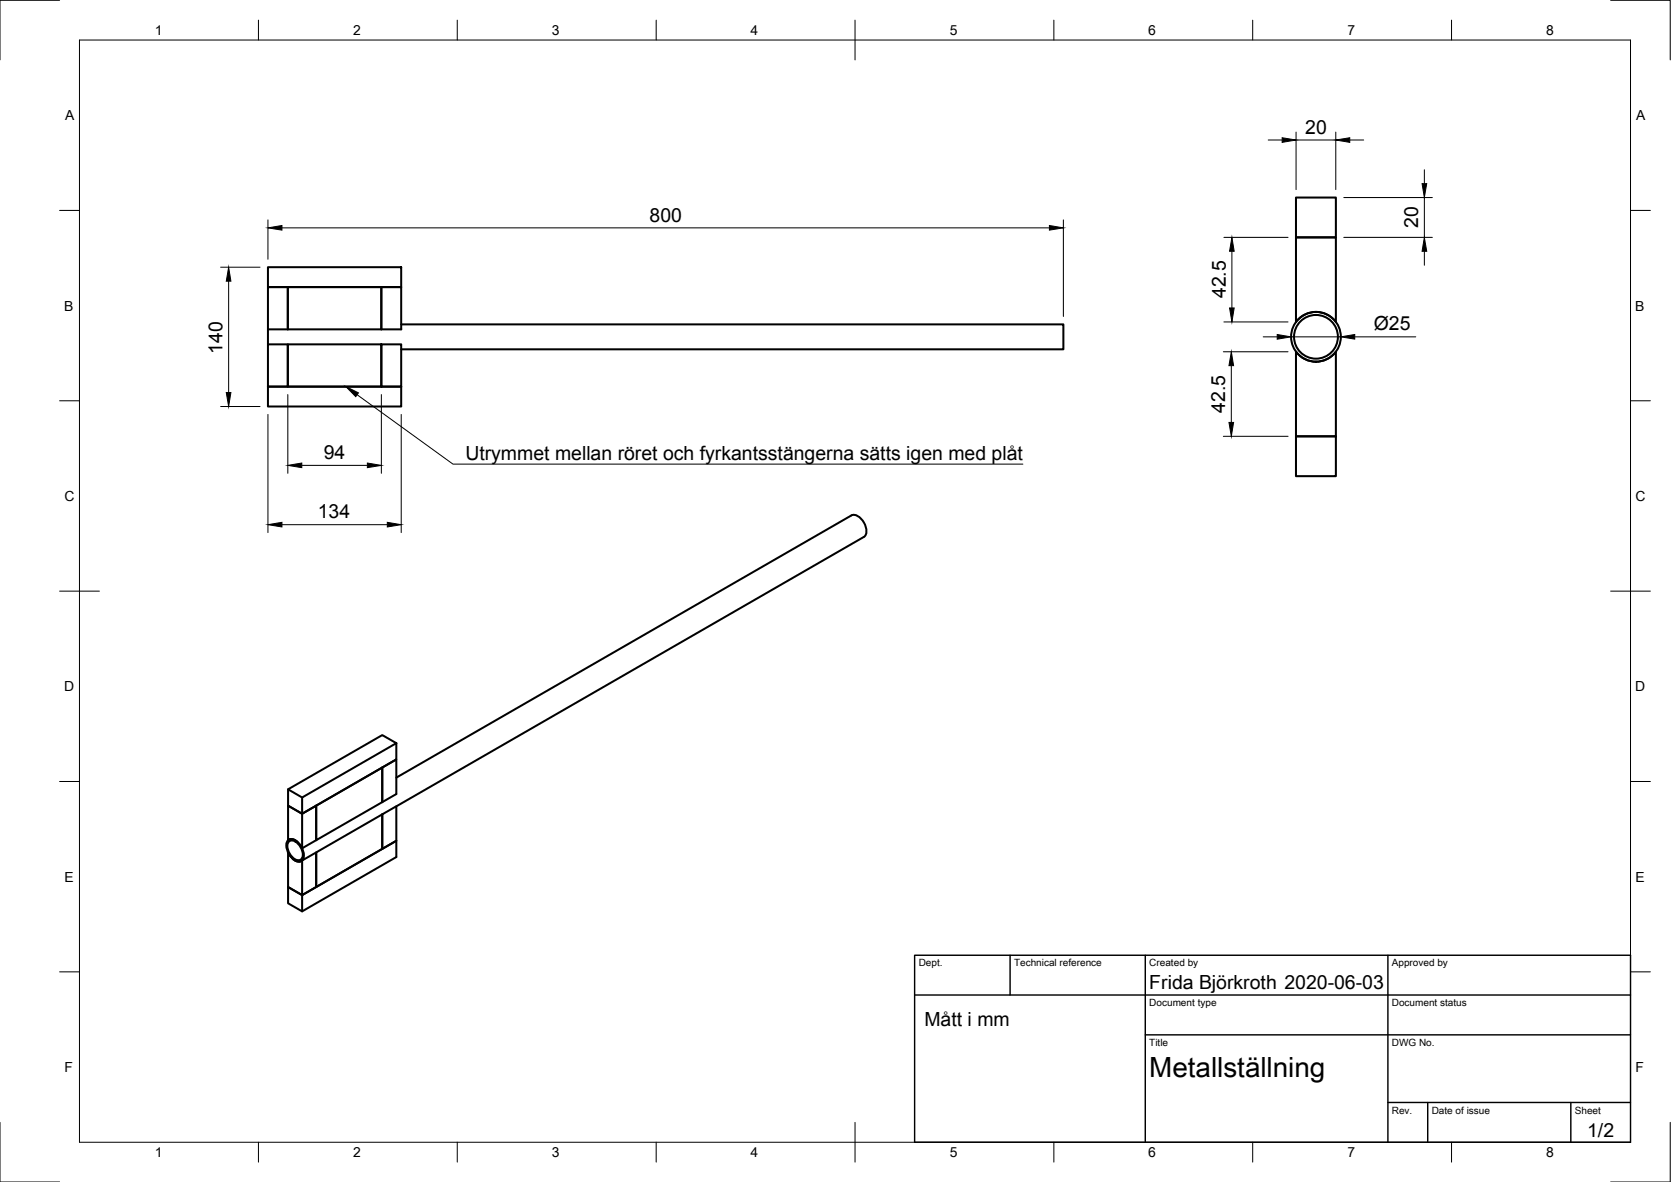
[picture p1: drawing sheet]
<svg xmlns="http://www.w3.org/2000/svg" width="420mm" height="297mm" viewBox="0 0 420 297" stroke-linecap="round" stroke-linejoin="round" font-family="sans-serif">
<!-- layer: Visible -->
<g fill="none" stroke="#000" stroke-width=".51">
<path d="M325.9 49.6h10v10.1h-10zM325.9 59.7h10v21.2a6.3 6.3 0 0 0-10 0zM67.4 67.1h33.5v5h-33.5zM72.4 72.1h23.5v10.7h-23.5zM95.9 72.1h5v10.7h-5zM67.4 86.5h5v10.7h-5zM67.4 82.8h5v-10.7h-5v14.4M67.4 97.2h33.5v5h-33.5zM72.4 86.5h23.5v10.7h-23.5zM95.9 86.5h5v10.7h-5zM100.9 81.5h166.5v6.3h-166.5M325.9 88.4a6.3 6.3 0 0 0 10 0v21.3h-10z"/>
<path d="M325.9 109.7h10v10h-10zM214.1 129.5l-114.4 65.9M214.1 129.5a2.39 2.39 0 0 1 2.7 1.2l.4 .6a2.88 2.88 0 0 1 0 3.6M217.2 134.9l-117.5 67.7M72.4 198.4l3.6 2M96.1 192.9l3.6-2.1v8.7l-3.6 2.1zM99.7 186.8l-3.6-2.1-23.7 13.7v4.1l3.6 2v8.7M72.3 211.3a1.88 1.88 0 0 1 2.9 .7l.7 1.1a2.64 2.64 0 0 1-.1 3.3 2.63 2.63 0 0 1-3-1.5l-.3-.6a3.3 3.3 0 0 1-.2-3zM72.4 202.5l3.6 2 3.5-2v8.6l-3.5 2.1a3.1 3.1 0 0 0-3.3-2.2l-.3 .1zM72.5 211.6a1.66 1.66 0 0 1 2.6 .6l.6 1a2.32 2.32 0 0 1-.1 2.9 2.51 2.51 0 0 1-2.9-1.9 2.91 2.91 0 0 1-.2-2.6zM76 216.2a2.05 2.05 0 0 1-2.8-.8l-.8-1.2v8.7l3.6 2v-8.7l3.5-2v8.7l-3.5 2v4.1M76 200.4l23.7-13.6v4l-23.7 13.7z"/>
<path d="M79.5 202.5l16.6-9.6v8.7l-16.6 9.5zM79.5 214.2l16.6-9.6v8.7l-16.6 9.6zM96.1 204.6l3.6-2v8.7l-3.6 2zM72.4 222.9l3.6 2 23.7-13.6v4.1l-23.7 13.6-3.6-2z"/>
<circle cx="330.9" cy="84.7" r="5.5"/>
<circle cx="330.9" cy="84.6" r="6.3"/>
</g>
<!-- layer: Border -->
<g fill="none" stroke="#000" stroke-width=".25">
<path d="M15 .1h-15v15M20 10.1h390v276.9h-390zM65 5.1v5M115 5.1v5M165 5.1v5M215 5.1v10M265 5.1v5M315 5.1v5M365 5.1v5M405 .1h15v15M15 52.9h5M410 52.9h5"/>
<path d="M15 100.7h5M410 100.7h5M15 148.6h10M405 148.6h10M15 196.4h5M410 196.4h5M15 244.2h5M410 244.2h5M0 282.1v14.9h15M65 287v5M115 287v5M165 287v5"/>
<path d="M215 282.1v9.9M265 287v5M315 287v5M365 287v5M420 282.1v14.9h-15"/>
</g>
<!-- layer: TitleBlock -->
<path d="M230 240.1h180v46.9h-180zM230 250h180M254 240.1v9.9M288 240.1v46.9M349 240.1v46.9M288 260.1h122M349 277.1h61M359 277.1v9.9M395 277.1v9.9" fill="none" stroke="#000" stroke-width=".36"/>
<!-- layer: Dimensions -->
<g fill="none" stroke="#000" stroke-width=".25">
<path d="M318.9 35.2h3.5M325.9 33.2v14.5M325.9 35.2h10M335.9 33.2v14.5M339.4 35.2h3.5M67.4 55.3v9.9M70.9 57.3h193M267.4 55.3v24.2M307.7 59.7h16.2M337.9 49.6h22.3M337.9 59.7h22.3M358.1 42.7v3.5"/>
<path d="M358.1 49.6v10.1M55.5 67.1h9.9M57.5 70.7v27.9M309.8 63.1v14.3M358.1 63.1v3.6M72.4 99.2v19.7M95.9 99.2v19.7M307.6 88.4h16.3M307.7 80.9h16.2M309.6 91.9v14.3M317.6 84.7h3.5M324.6 84.7h12.5"/>
<path d="M340.6 84.7h15.4M55.5 102.2h9.9M67.4 104.1v29.7M75.9 117h16.5M100.9 104.1v29.7M307.6 109.7h16.3M70.9 131.9h26.5"/>
</g>
<g fill="#000" stroke="#000" stroke-width=".25">
<path d="M322.4 34.6l3.5 .6-3.5 .6zM335.9 35.2l3.5-.6v1.2zM67.4 57.3l3.5-.6v1.1zM263.9 56.7l3.5 .6-3.5 .5zM357.6 46.2h1.1l-.6 3.4zM57.5 67.1l.6 3.6h-1.2zM309.8 59.7l.5 3.4h-1.1zM309.2 77.4h1.1l-.5 3.5zM358.1 59.7l.6 3.4h-1.1zM56.9 98.6h1.2l-.6 3.6zM309.6 88.4l.6 3.5h-1.2zM321.1 84.1l3.5 .6-3.5 .5z"/>
<path d="M337.1 84.7l3.5-.6v1.1zM72.4 117l3.5-.6v1.1zM92.4 116.4l3.5 .6-3.5 .5zM309 106.2h1.2l-.6 3.5zM67.4 131.9l3.5-.6v1.1zM97.4 131.3l3.5 .6-3.5 .5z"/>
</g>
<!-- layer: Annotations -->
<path d="M87 97.1l3.1 1.6-.6 1z" fill="#000" stroke="#000" stroke-width=".25"/>
<path d="M89.8 99.2l24.1 17.4h143.3" fill="none" stroke="#000" stroke-width=".25"/>
<text font-size="7" x="289" y="270.6">Metallställning</text>
<g font-size="4.9">
<text x="328.2" y="33.6">20</text>
<text x="163.3" y="55.7">800</text>
<text x="356.6" y="57.3" transform="rotate(-90 356.6 57.3)">20</text>
<text x="308.2" y="75" transform="rotate(-90 308.2 75)">42.5</text>
<text x="345.4" y="83">Ø25</text>
<text x="55.9" y="88.9" transform="rotate(-90 55.9 88.9)">140</text>
<text x="308" y="103.7" transform="rotate(-90 308 103.7)">42.5</text>
<text x="81.4" y="115.4">94</text>
<text x="117" y="115.6">Utrymmet mellan röret och fyrkantsstängerna sätts igen med plåt</text>
<text x="79.9" y="130.3">134</text>
<text x="289" y="248.5">Frida Björkroth 2020-06-03</text>
<text x="232.4" y="257.9">Mått i mm</text>
<text x="399.1" y="285.7">1/2</text>
</g>
<g font-size="3.5">
<text x="39" y="8.8">1</text>
<text x="88.8" y="8.8">2</text>
<text x="138.8" y="8.8">3</text>
<text x="188.7" y="8.8">4</text>
<text x="238.8" y="8.8">5</text>
<text x="288.7" y="8.8">6</text>
<text x="338.8" y="8.8">7</text>
<text x="388.8" y="8.8">8</text>
<text x="16.4" y="30.2">A</text>
<text x="411.4" y="30.2">A</text>
<text x="16.2" y="78">B</text>
<text x="411.2" y="78">B</text>
<text x="16.2" y="125.9">C</text>
<text x="411.2" y="125.9">C</text>
<text x="16.2" y="173.7">D</text>
<text x="411.2" y="173.7">D</text>
<text x="16.2" y="221.6">E</text>
<text x="411.2" y="221.6">E</text>
<text x="16.2" y="269.4">F</text>
<text x="411.2" y="269.4">F</text>
<text x="39" y="290.8">1</text>
<text x="88.8" y="290.8">2</text>
<text x="138.8" y="290.8">3</text>
<text x="188.7" y="290.8">4</text>
<text x="238.8" y="290.8">5</text>
<text x="288.7" y="290.8">6</text>
<text x="338.8" y="290.8">7</text>
<text x="388.8" y="290.8">8</text>
</g>
<g font-size="2.5">
<text x="231" y="242.9">Dept.</text>
<text x="255" y="242.9">Technical reference</text>
<text x="289" y="242.9">Created by</text>
<text x="350" y="242.9">Approved by</text>
<text x="289" y="252.8">Document type</text>
<text x="350" y="252.8">Document status</text>
<text x="289" y="262.9">Title</text>
<text x="350" y="262.9">DWG No.</text>
<text x="350" y="279.9">Rev.</text>
<text x="360" y="279.9">Date of issue</text>
<text x="396" y="279.9">Sheet</text>
</g>
</svg>
